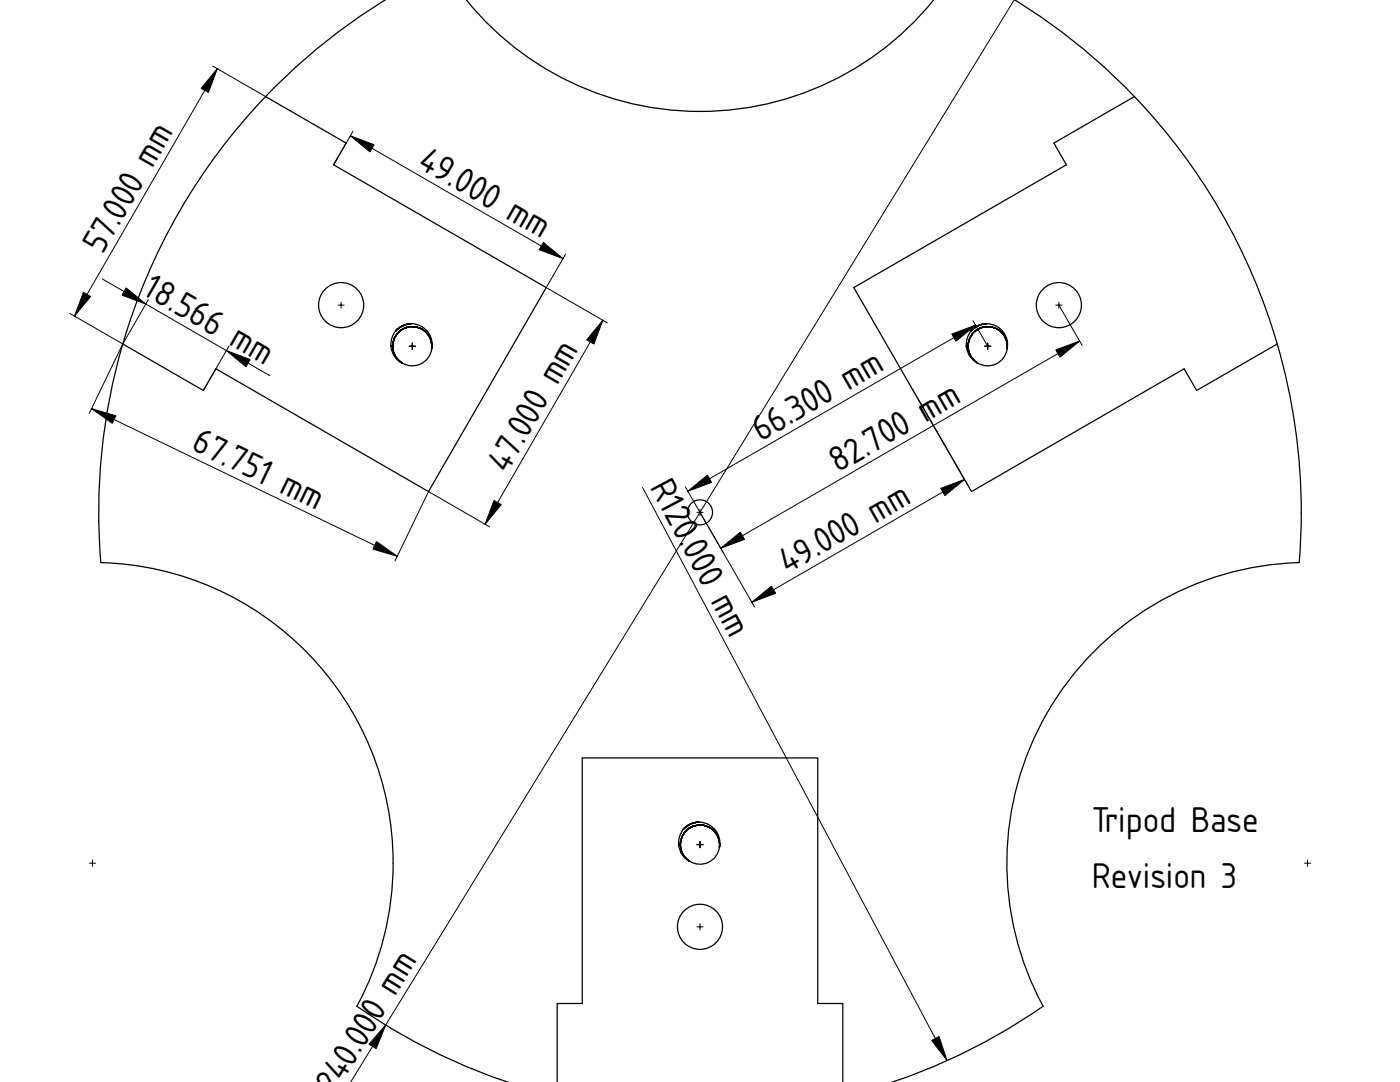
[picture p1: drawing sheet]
<svg xmlns="http://www.w3.org/2000/svg" width="279mm" height="216mm" viewBox="0 0 279 216" stroke-linecap="round" stroke-linejoin="round" font-family="sans-serif">
<g fill="none" stroke="#000" stroke-width=".25">
<path d="M76.9 0a120 120 0 0 0-23.9 19.3M76.9 -.1v.1M186.4 -.1a60 60 0 0 1-93.4 0M202.5 -.1a120 120 0 0 1 23.9 19.4M53 19.3a120 120 0 0 0-28.5 49.3M53 19.3l16.1 9.3-2.5 4.3 42.4 24.5-23.5 40.7-42.4-24.5-2.5 4.3-16.1-9.3M226.4 19.3a120 120 0 0 1 28.5 49.3M226.4 19.3l-16.1 9.3 2.5 4.3-42.4 24.5 23.5 40.7 42.4-24.5 2.5 4.3 16.1-9.3M24.5 68.6a120 120 0 0 0-4.4 43.7 60 60 0 0 1 51.1 88.5 119.8 119.8 0 0 0 30.2 15.1M78 69.1a4.1 4.1 0 0 0 2.2 3.3M78 69.1h.4M78.4 69.1a3.9 3.9 0 0 0 1.8 3.3"/>
<path d="M78.4 69.1a3.9 3.9 0 0 1 4.1-3.9 3.9 3.9 0 0 1 3.7 4.4M78.9 66a4.2 4.2 0 0 1 5-1 4.2 4.2 0 0 1 2.3 4.6M78.9 66l-.7 1.5-.2 1.6M80.3 65l-1.4 1M85.1 66.4a3.9 3.9 0 0 0-4.3-.9 3.9 3.9 0 0 0-2.4 3.6M86.2 69.6a3.9 3.9 0 0 1-6 2.8M192.9 69.1a4.1 4.1 0 0 0 2.1 3.3M192.9 69.1h.3M193.2 69.1a3.9 3.9 0 0 0 1.8 3.3M193.2 69.1a3.9 3.9 0 0 1 4.2-3.9 3.9 3.9 0 0 1 3.6 4.4M193.8 66a4.2 4.2 0 0 1 4.9-1 4.2 4.2 0 0 1 2.3 4.6M193.8 66l-.8 1.5-.1 1.6"/>
<path d="M195.2 65l-1.4 1M199.9 66.4a3.9 3.9 0 0 0-4.2-.9 3.9 3.9 0 0 0-2.5 3.6M201 69.6a3.9 3.9 0 0 1-6 2.8M254.9 68.6a120 120 0 0 1 4.4 43.7 60 60 0 0 0-51.1 88.5 119.8 119.8 0 0 1-30.2 15.1M135.4 168.5a4.1 4.1 0 0 0 2.2 3.3M135.4 168.5h.4M135.8 168.5a3.9 3.9 0 0 0 1.8 3.3M135.8 168.5a3.9 3.9 0 0 1 4.1-3.9 3.9 3.9 0 0 1 3.7 4.4M136.4 165.5a4.2 4.2 0 0 1 4.9-1 4.2 4.2 0 0 1 2.3 4.5M136.4 165.5l-.8 1.4-.2 1.6M137.8 164.5l-1.4 1M142.5 165.8a3.9 3.9 0 0 0-4.3-.9 3.9 3.9 0 0 0-2.4 3.6"/>
<path d="M143.6 169a3.9 3.9 0 0 1-6 2.8M111.2 215.9v-15.7h5v-49h47v49h5v15.7"/>
<circle cx="68.1" cy="60.9" r="4.5"/>
<circle cx="211.3" cy="60.9" r="4.5"/>
<circle cx="139.7" cy="102.2" r="2.5"/>
<circle cx="139.7" cy="184.9" r="4.5"/>
</g>
<g fill="#000" stroke="#000" stroke-width=".2">
<path d="M43.4 13.7l-1.8 4.8-1.5-.9zM69.9 27.1l4.8 1.8-.9 1.4zM108.4 48.4l4 3.2-4.8-1.8zM16.6 58.3l1.5 .9-3.2 3.9zM25.2 57.5l3.9 3.2-4.7-1.8zM45.2 70l4.7 1.7-.8 1.5zM120.3 63.9l-1.8 4.8-1.4-.9zM189.9 66.7l4.8-1.8-3.9 3.2zM210.7 69.8l4.8-1.7-4 3.2zM18.3 81.5l4.8 1.5-.7 1.5zM137.3 98l3.9-3.2 .8 1.5zM187.7 97.4l4.8-1.7-3.9 3.2z"/>
<path d="M75.1 108.1l4.2 2.9-4.9-1.4zM98.6 99.9l1.4 .8-3.2 3.9zM143.8 109.4l4-3.2 .8 1.4zM150.1 120.2l3.9-3.3 .8 1.5zM77 204.5l-1.9 4.7-1.5-.8zM185.9 207.6l1.5-.8 1.6 4.8z"/>
<path d="M68.1 60.3v1.2zM67.5 60.9h1.2z" fill-rule="evenodd"/>
<path d="M82.3 68.5v1.2zM81.7 69.1h1.2z" fill-rule="evenodd"/>
<path d="M82.3 68.5v1.2zM81.7 69.1h1.2z" fill-rule="evenodd"/>
<path d="M82.3 68.5v1.2zM81.7 69.1h1.2z" fill-rule="evenodd"/>
<path d="M197.1 68.5v1.2zM196.5 69.1h1.2z" fill-rule="evenodd"/>
<path d="M197.1 68.5v1.2zM196.5 69.1h1.2z" fill-rule="evenodd"/>
<path d="M197.1 68.5v1.2zM196.5 69.1h1.2z" fill-rule="evenodd"/>
<path d="M211.3 60.3v1.2zM210.7 60.9h1.2z" fill-rule="evenodd"/>
<path d="M139.7 101.6v1.3zM139.1 102.2h1.2z" fill-rule="evenodd"/>
<path d="M18.5 171.6v1.3zM17.8 172.2h1.3z" fill-rule="evenodd"/>
<path d="M139.7 167.9v1.3zM139.1 168.5h1.2z" fill-rule="evenodd"/>
<path d="M139.7 167.9v1.3zM139.1 168.5h1.2z" fill-rule="evenodd"/>
<path d="M139.7 167.9v1.3zM139.1 168.5h1.2z" fill-rule="evenodd"/>
<path d="M260.9 171.6v1.3zM260.3 172.2h1.3z" fill-rule="evenodd"/>
<path d="M139.7 184.3v1.3zM139.1 184.9h1.2z" fill-rule="evenodd"/>
</g>
<g fill="none" stroke="#000" stroke-width=".2">
<path d="M202.4 -.1l-132.4 216M42.5 13.2l10.5 6.1M43.4 13.7l-28.5 49.4M69.9 27.1l42.5 24.5M70.4 26.2l-3.8 6.7M20.4 55.7l33.4 19.3M29.6 59.8l-5.1 8.8M112.9 50.7l-3.9 6.7 12.2 7M14 62.6l10.5 6M24.5 68.6l-6.7 13.9M45.7 69.1l-5.1 8.8M120.3 63.9l-23.5 40.7"/>
<path d="M182.1 77.7l10.9 18.9M194.2 64l2.9 5.1M194.7 64.9l-57.4 33.1M211.3 60.9l4.7 8.1M215.5 68.1l-71.7 41.3M18.3 81.5l61 29.5M128.2 97.3l60.8 114.3M136.8 97.1l13.8 24M192.5 95.7l-42.4 24.5M97.7 105.1l-12.2-7-6.7 13.8"/>
</g>
<g font-size="6.7">
<text x="30.4" y="33.6" transform="rotate(-60 30.4 33.6)">mm</text>
<text x="83.1" y="33.3" transform="rotate(30 83.1 33.3)">49.000 mm</text>
<text x="20.4" y="51" transform="rotate(-60 20.4 51)">57.0</text>
<text x="28.2" y="58.7" transform="rotate(30 28.2 58.7)">18.566 mm</text>
<text x="111.2" y="77.1" transform="rotate(-60 111.2 77.1)">mm</text>
<text x="37.9" y="89.7" transform="rotate(26 37.9 89.7)">67.751 mm</text>
<text x="151.9" y="88.2" transform="rotate(-30 151.9 88.2)">66.300 mm</text>
<text x="101.2" y="94.5" transform="rotate(-60 101.2 94.5)">47.0</text>
<text x="167.2" y="94.4" transform="rotate(-30 167.2 94.4)">82.700 mm</text>
<text x="129.6" y="97.2" transform="rotate(62 129.6 97.2)">R120.0</text>
<text x="157.1" y="114.6" transform="rotate(-30 157.1 114.6)">49.000 mm</text>
<text x="141.7" y="120" transform="rotate(62 141.7 120)">mm</text>
<text x="217.9" y="166.1">Tripod Base</text>
<text x="217.9" y="177.2">Revision 3</text>
<text x="78.9" y="198.9" transform="rotate(-58 78.9 198.9)">mm</text>
<text x="68.4" y="215.9" transform="rotate(-58 68.4 215.9)">40.0</text>
</g>
</svg>
